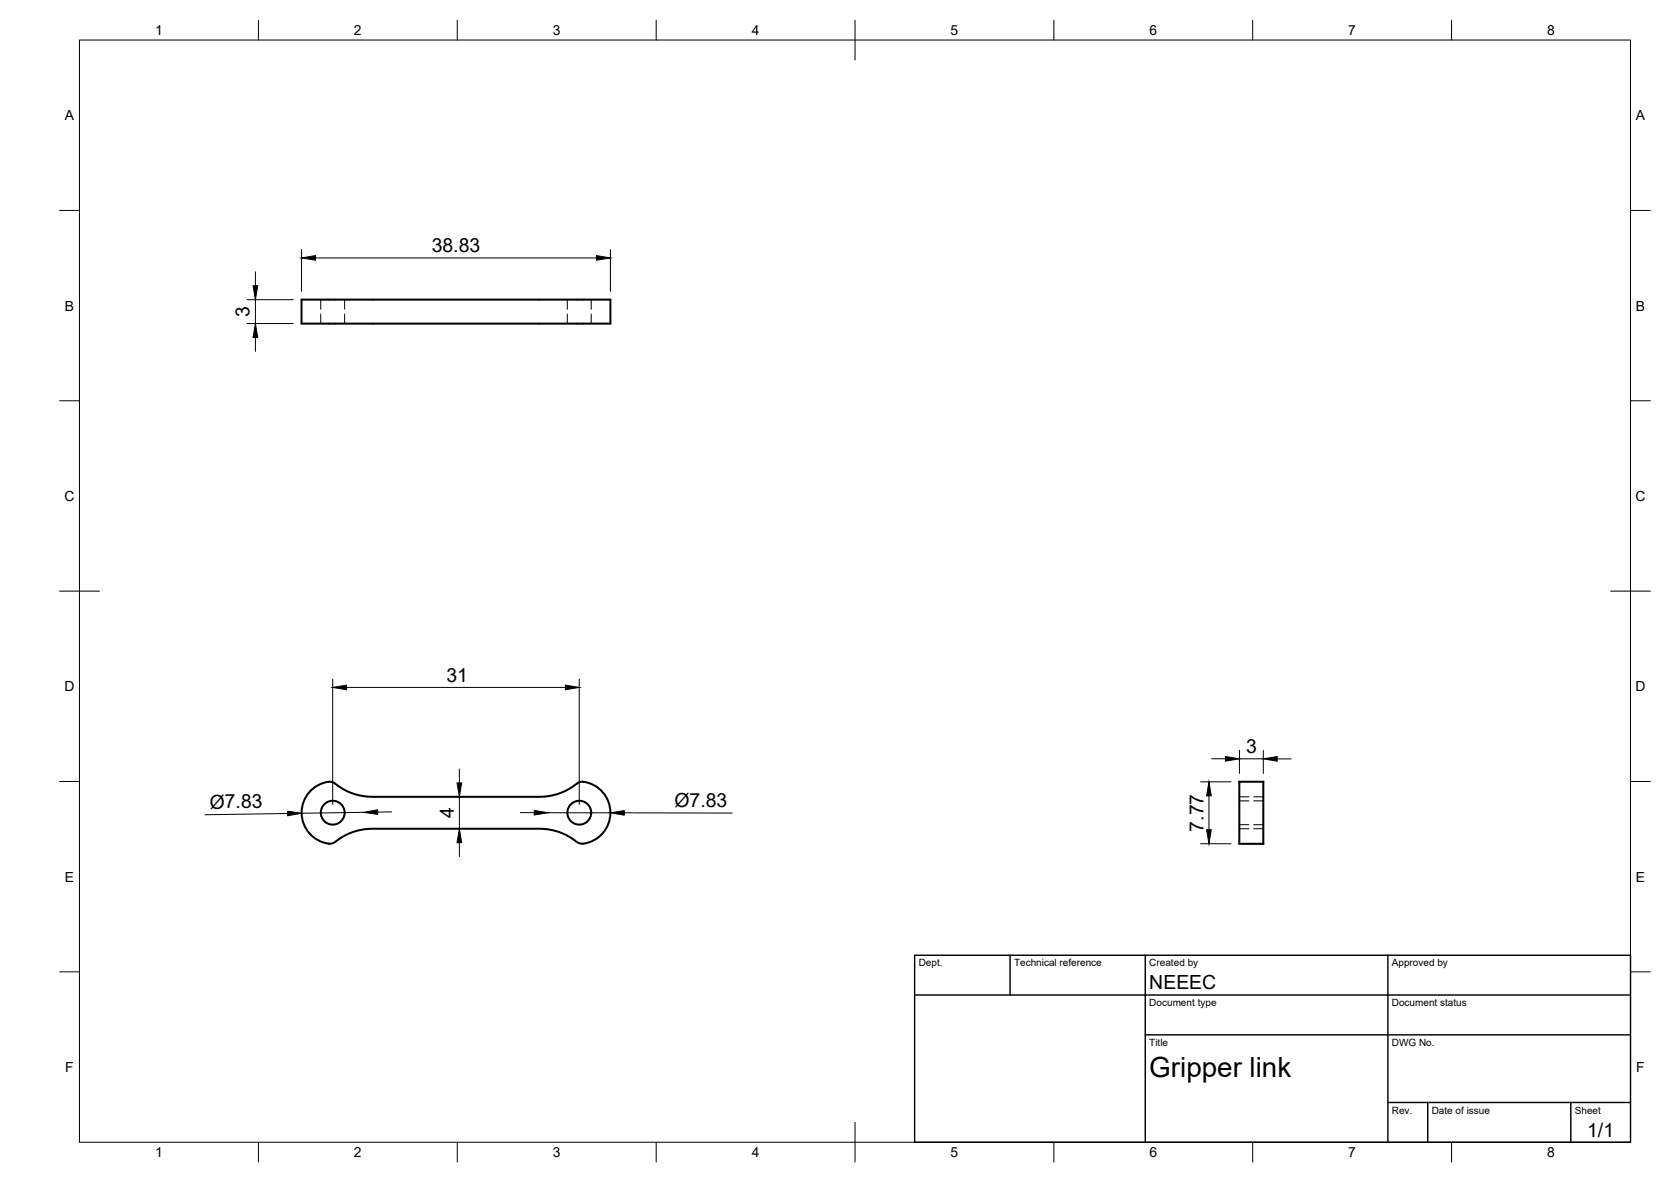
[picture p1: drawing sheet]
<svg xmlns="http://www.w3.org/2000/svg" width="420mm" height="297mm" viewBox="0 0 420 297" stroke-linecap="round" stroke-linejoin="round" font-family="sans-serif">
<!-- layer: Visible -->
<g fill="none" stroke="#000" stroke-width=".51">
<path d="M75.8 75.3h77.7v6h-77.7zM78.2 198.7a5.9 5.9 0 0 1 5.7-2 15.3 15.3 0 0 0 9.7 3.5h42.1a15.5 15.5 0 0 0 9.7-3.5 3.4 3.4 0 0 1 3.2 .3 7.8 7.8 0 0 1 4.8 8.6 7.8 7.8 0 0 1-7.6 6.4l-.4-.2a15.6 15.6 0 0 0-9.7-3.5h-42.1a15.5 15.5 0 0 0-9.7 3.5 6 6 0 0 1-5.7-2 7.9 7.9 0 0 1 0-11.1zM311.6 212v-15.5h6v15.5M311.6 212v.1M311.6 212.1h6M317.6 212v.1"/>
<circle cx="83.7" cy="204.2" r="3"/>
<circle cx="145.7" cy="204.2" r="3"/>
</g>
<!-- layer: Hidden -->
<g fill="none" stroke="#000" stroke-width=".25">
<path d="M80.6 75.3v2.4M80.6 78.9v2.4M86.7 75.3v2.4M86.7 78.9v2.4M142.6 75.3v2.4M142.6 78.9v2.4M148.7 75.3v2.4M148.7 78.9v2.4M311.6 208.3h2.4M311.6 200.2h2.4M311.6 201.3h2.4M311.6 207.2h2.4"/>
<path d="M315.2 208.3h2.4M315.2 200.2h2.4M315.2 201.3h2.4M315.2 207.2h2.4"/>
</g>
<!-- layer: BORDER -->
<g fill="none" stroke="#000" stroke-width=".25">
<path d="M20 10.1h390v276.9h-390zM65 5.1v5M115 5.1v5M165 5.1v5M215 5.1v10M265 5.1v5M315 5.1v5M365 5.1v5M15 52.9h5M410 52.9h5M15 100.7h5M410 100.7h5"/>
<path d="M15 148.6h10M405 148.6h10M15 196.4h5M410 196.4h5M15 244.2h5M410 244.2h5M65 287v5M115 287v5M165 287v5M215 282.1v9.9M265 287v5M315 287v5"/>
<path d="M365 287v5"/>
</g>
<!-- layer: TITLEBLOCK -->
<path d="M230 240.1h180v46.9h-180zM230 250h180M254 240.1v9.9M288 240.1v46.9M349 240.1v46.9M288 260.1h122M349 277.1h61M359 277.1v9.9M395 277.1v9.9" fill="none" stroke="#000" stroke-width=".36"/>
<!-- layer: FD_Dimensions -->
<g fill="none" stroke="#000" stroke-width=".25">
<path d="M62.1 75.3h11.6M64.2 68.3v3.5M64.2 75.3v6M75.8 62.7v10.5M79.3 64.8h70.7M153.5 62.7v10.5M62.1 81.3h11.6M64.2 84.8v3.5M83.7 170.7v31.4M87.1 172.7h55.1M145.6 170.7v31.4M115.5 193.3v3.5"/>
<path d="M301.9 196.5h7.6M304 200v8.5M304.7 190.7h3.4M311.6 190.7h6M311.7 188.6l-.1 5.8M317.6 188.6v5.8M321.1 190.7h3.6M72.3 204.4l-20.8 .4M91.5 204.1l-15.7 .3M98.5 204l-3.5 .1M115.5 200.2v8M115.5 211.8v3.5"/>
<path d="M130.8 204.2h3.5M137.8 204.2l15.7 .1M157 204.3h27.1M301.9 212h7.6"/>
</g>
<g fill="#000" stroke="#000" stroke-width=".25">
<path d="M63.6 71.8h1.2l-.6 3.5zM75.8 64.8l3.5-.6v1.2zM150 64.2l3.5 .6-3.5 .6zM64.2 81.3l.6 3.5h-1.2zM83.7 172.7l3.4-.5v1.1zM142.2 172.2l3.4 .5-3.4 .6zM114.9 196.8h1.2l-.6 3.4zM304 196.5l.6 3.5h-1.2zM308.1 190.1l3.5 .6-3.5 .6zM317.6 190.7l3.5-.6v1.2zM72.3 203.8l3.5 .6-3.5 .6zM91.5 204.1l3.5-.6v1.2z"/>
<path d="M115.5 208.2l.6 3.6h-1.2zM134.3 203.7l3.5 .5-3.5 .6zM153.5 204.3l3.5-.6v1.2zM303.4 208.5h1.2l-.6 3.5z"/>
</g>
<text font-size="7" x="289" y="270.6">Gripper link</text>
<g font-size="4.9">
<text x="108.5" y="63.3">38.83</text>
<text x="62.8" y="79.7" transform="rotate(-90 62.8 79.7)">3</text>
<text x="112.3" y="171.3">31</text>
<text x="313.3" y="189.2">3</text>
<text x="52.7" y="203.2" transform="rotate(-1 52.7 203.2)">Ø7.83</text>
<text x="169.6" y="202.8">Ø7.83</text>
<text x="114.1" y="205.5" transform="rotate(-90 114.1 205.5)">4</text>
<text x="302.6" y="209" transform="rotate(-90 302.6 209)">7.77</text>
<text x="289" y="248.5">NEEEC</text>
<text x="399.1" y="285.7">1/1</text>
</g>
<g font-size="3.5">
<text x="39" y="8.8">1</text>
<text x="89" y="8.8">2</text>
<text x="139" y="8.8">3</text>
<text x="189" y="8.8">4</text>
<text x="239" y="8.8">5</text>
<text x="289" y="8.8">6</text>
<text x="339" y="8.8">7</text>
<text x="389" y="8.8">8</text>
<text x="16.3" y="30.2">A</text>
<text x="411.3" y="30.2">A</text>
<text x="16.3" y="78">B</text>
<text x="411.3" y="78">B</text>
<text x="16.2" y="125.9">C</text>
<text x="411.2" y="125.9">C</text>
<text x="16.2" y="173.7">D</text>
<text x="411.2" y="173.7">D</text>
<text x="16.3" y="221.6">E</text>
<text x="411.3" y="221.6">E</text>
<text x="16.4" y="269.4">F</text>
<text x="411.4" y="269.4">F</text>
<text x="39" y="290.8">1</text>
<text x="89" y="290.8">2</text>
<text x="139" y="290.8">3</text>
<text x="189" y="290.8">4</text>
<text x="239" y="290.8">5</text>
<text x="289" y="290.8">6</text>
<text x="339" y="290.8">7</text>
<text x="389" y="290.8">8</text>
</g>
<g font-size="2.5">
<text x="231" y="242.9">Dept.</text>
<text x="255" y="242.9">Technical reference</text>
<text x="289" y="242.9">Created by</text>
<text x="350" y="242.9">Approved by</text>
<text x="289" y="252.8">Document type</text>
<text x="350" y="252.8">Document status</text>
<text x="289" y="262.9">Title</text>
<text x="350" y="262.9">DWG No.</text>
<text x="350" y="279.9">Rev.</text>
<text x="360" y="279.9">Date of issue</text>
<text x="396" y="279.9">Sheet</text>
</g>
</svg>
